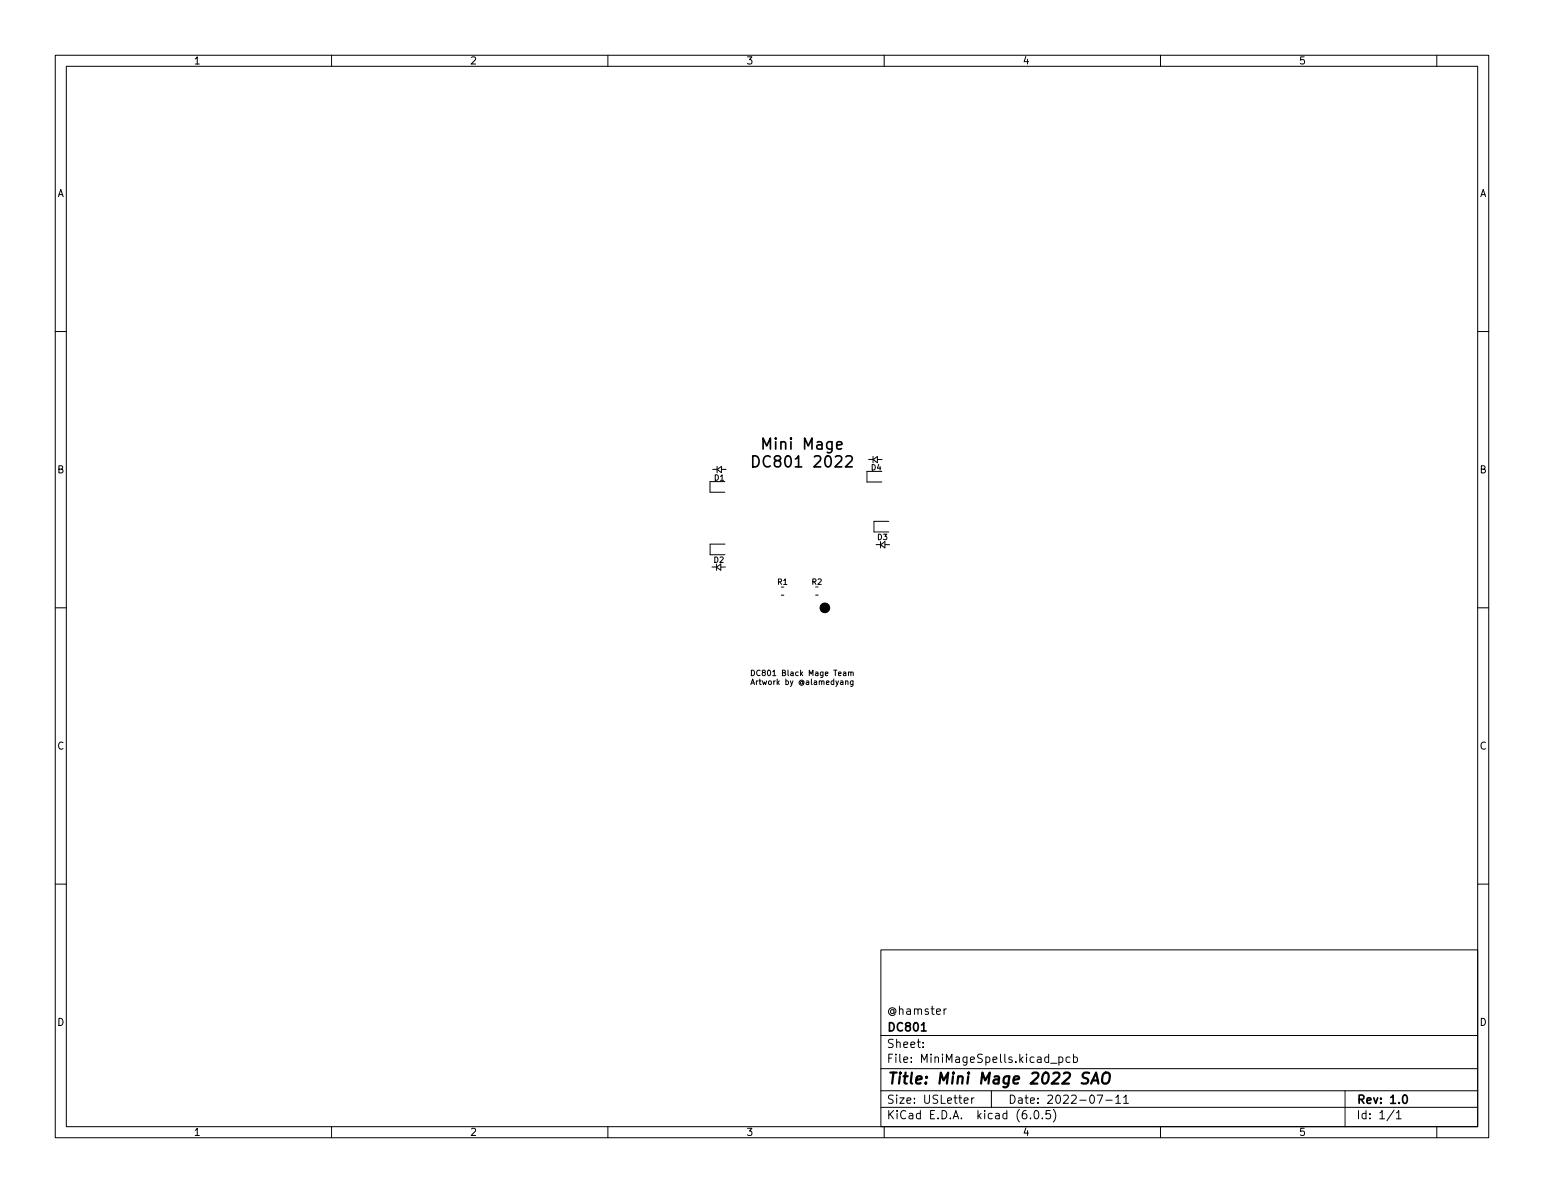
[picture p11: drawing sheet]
<svg xmlns="http://www.w3.org/2000/svg" width="279mm" height="216mm" viewBox="0 0 279 216" stroke-linecap="round" stroke-linejoin="round" font-family="sans-serif">
<g fill="none" stroke="#000" stroke-width=".18">
<path d="M10 10h259.4v195.9h-259.4zM12 12h255.4v191.9h-255.4zM60 10v2M110 10v2M160 10v2M210 10v2M260 10v2M10 60h2M267.4 60h2M129 84.9h.8M129.8 84.4v1.1M129.8 85l.8-.6-.1 1.1z"/>
<path d="M130.6 84.9h.8M131.2 87.2h-2.7v1.9h2.7M131.2 98.5h-2.7v1.9h2.7M157.2 83.1h.8M158 82.6v1.2M158 83.2l.8-.6v1.1zM158.5 98.6h.9M158.8 83.2h.8M159.3 98v1.2M159.4 98.6l.7-.6v1.1zM159.6 85.3h-2.7v1.9h2.7M160.2 98.6h.8"/>
<path d="M160.8 94.3h-2.6v2h2.6M10 110h2M128.8 102.6h.9M129.6 102.1v1.1M129.7 102.6l.7-.5v1.1zM130.5 102.6h.8M141.4 107.7h.4M147.6 107.7h.5M267.4 110h2M135.9 123.9l.3-1 .3 1M136 121.3a.51 .51 0 0 1 .5 .5 .51 .51 0 0 1-.5 .5zM136 123.6h.4"/>
<path d="M153.5 121.7h.4l.1 .6M154 121.8l.1-.2 .3 .1v.6M154.4 123.2v.8l-.2 .2h-.3M154.4 123.3l-.3-.1-.2 .2 .1 .4h.4M10 160h2M267.4 160h2M159.4 171.9h108v32h-108zM159.4 197.4h108M159.4 193.4h108M159.4 187.4h108M167 189.4v.2M167 188.7v.1"/>
<path d="M170.8 182.6v1M171.3 182.6h-.3l-.2 .3M174.5 199.2l.7-.2-.1-.3h-.4l-.2 .2v.7h.6M175.8 198.7v1M176.3 198.7h-.3l-.2 .3M179.4 197.4v3M190.1 192.4h1.2M191.6 191.4l.4-.1 .3 .3v.4l-.1 .2h-.6M191.6 191.3v1.5M193.6 191.4l-.4-.1-.3 .3v.4l.1 .2h.6M194.3 191.4l.4-.1 .3 .3v.4l-.2 .2h-.5M194.3 190.8v1.5"/>
<path d="M198.5 198.2h1l-.6 1.5M200.1 199.1h1.2M201.9 198.6l.4-.4v1.5M201.9 199.7h.9M203.3 198.6l.5-.4v1.5M203.3 199.7h.9M243.4 197.4v6.5M60 203.9v2M110 203.9v2M159.4 200.4h108M160 203.9v2M186.5 202.3v.2"/>
<path d="M187.3 201h.2a.8 .8 0 0 1 .5 .7 .8 .8 0 0 1-.5 .8 1 1 0 0 1-.2-1.5zM188.6 202.3v.2M190 201h-.7v.7l.2-.2 .5 .1 .1 .2-.1 .5-.2 .2-.5-.2M190.6 200.8a1.72 1.72 0 0 1 0 2.2M210 203.9v2M252.3 200.9l-1.3 1.9M252.7 201.4l.4-.4v1.5M252.7 202.5h.8M260 203.9v2"/>
</g>
<path d="M136.2 82.5a1.05 1.05 0 0 1 1.2 .6 1.05 1.05 0 0 1-.4 1.3l-.8 .1zM153.1 82.7l.3-.2 .6 .1a.54 .54 0 0 1 .1 .8l-1.1 1.1h1.2M166.7 186.6h.9M254 198.2h.2a.8 .8 0 0 1 .5 .7 .8 .8 0 0 1-.5 .8 1 1 0 0 1-.2-1.5z" fill="none" stroke="#000" stroke-width=".3"/>
<path d="M197.1 194.2a.85 .85 0 0 0-1.1 .1 .45 .45 0 0 0 .2 .8l.4 .1a.49 .49 0 0 1 .3 .5 .49 .49 0 0 1-.4 .4l-.8-.1M197.4 196.1l1-2 .4 2M197.7 195.5h.9M199.6 194.4a.69 .69 0 0 1 1.2 0 1.47 1.47 0 0 1-.6 1.7l-.6-.1a1.5 1.5 0 0 1 0-1.6z" fill="none" stroke="#000" stroke-width=".4"/>
<circle cx="149.3" cy="110" r=".87" fill="#000" stroke="#000" stroke-width=".18"/>
<g font-size="2.8">
<text x="138.4" y="81.4">Mini Mage</text>
<text x="137.4" y="84.6">DC801 2022</text>
<text x="160.4" y="196.2">Title: Mini Mage 2022 SAO</text>
</g>
<g font-size="2.1">
<text x="160.4" y="183.6">@hamster</text>
<text x="160.4" y="189.7">Sheet:</text>
<text x="160.4" y="186.7">DC801</text>
<text x="160.4" y="192.4">File: MiniMageSpells.kicad_pcb</text>
<text x="160.4" y="202.5">KiCad E.D.A. kicad (6.0.5)</text>
<text x="160.4" y="199.7">Size: USLetter</text>
<text x="182.4" y="199.7">Date: 2022-07-11</text>
<text x="245.4" y="199.7">Rev: 1.0</text>
<text x="245.4" y="202.5">Id: 1/1</text>
</g>
<g font-size="1.8">
<text x="35" y="11.6">1</text>
<text x="85" y="11.6">2</text>
<text x="135" y="11.6">3</text>
<text x="185" y="11.6">4</text>
<text x="235" y="11.6">5</text>
<text x="10.3" y="35.6">A</text>
<text x="267.7" y="35.6">A</text>
<text x="10.3" y="85.7">B</text>
<text x="267.7" y="85.7">B</text>
<text x="10.3" y="135.6">C</text>
<text x="267.7" y="135.6">C</text>
<text x="10.3" y="185.7">D</text>
<text x="267.7" y="185.7">D</text>
<text x="35" y="205.6">1</text>
<text x="85" y="205.6">2</text>
<text x="135" y="205.6">3</text>
<text x="185" y="205.6">4</text>
<text x="235" y="205.6">5</text>
</g>
<g font-size="1.4">
<text x="129.3" y="87">D1</text>
<text x="157.7" y="85.1">D4</text>
<text x="129.2" y="101.8">D2</text>
<text x="158.8" y="97.7">D3</text>
<text x="140.7" y="105.8">R1</text>
<text x="146.9" y="105.8">R2</text>
<text x="136.7" y="123.9">Artwork by @alamedyang</text>
<text x="137" y="122.3">DC801 Black Mage Team</text>
</g>
</svg>
